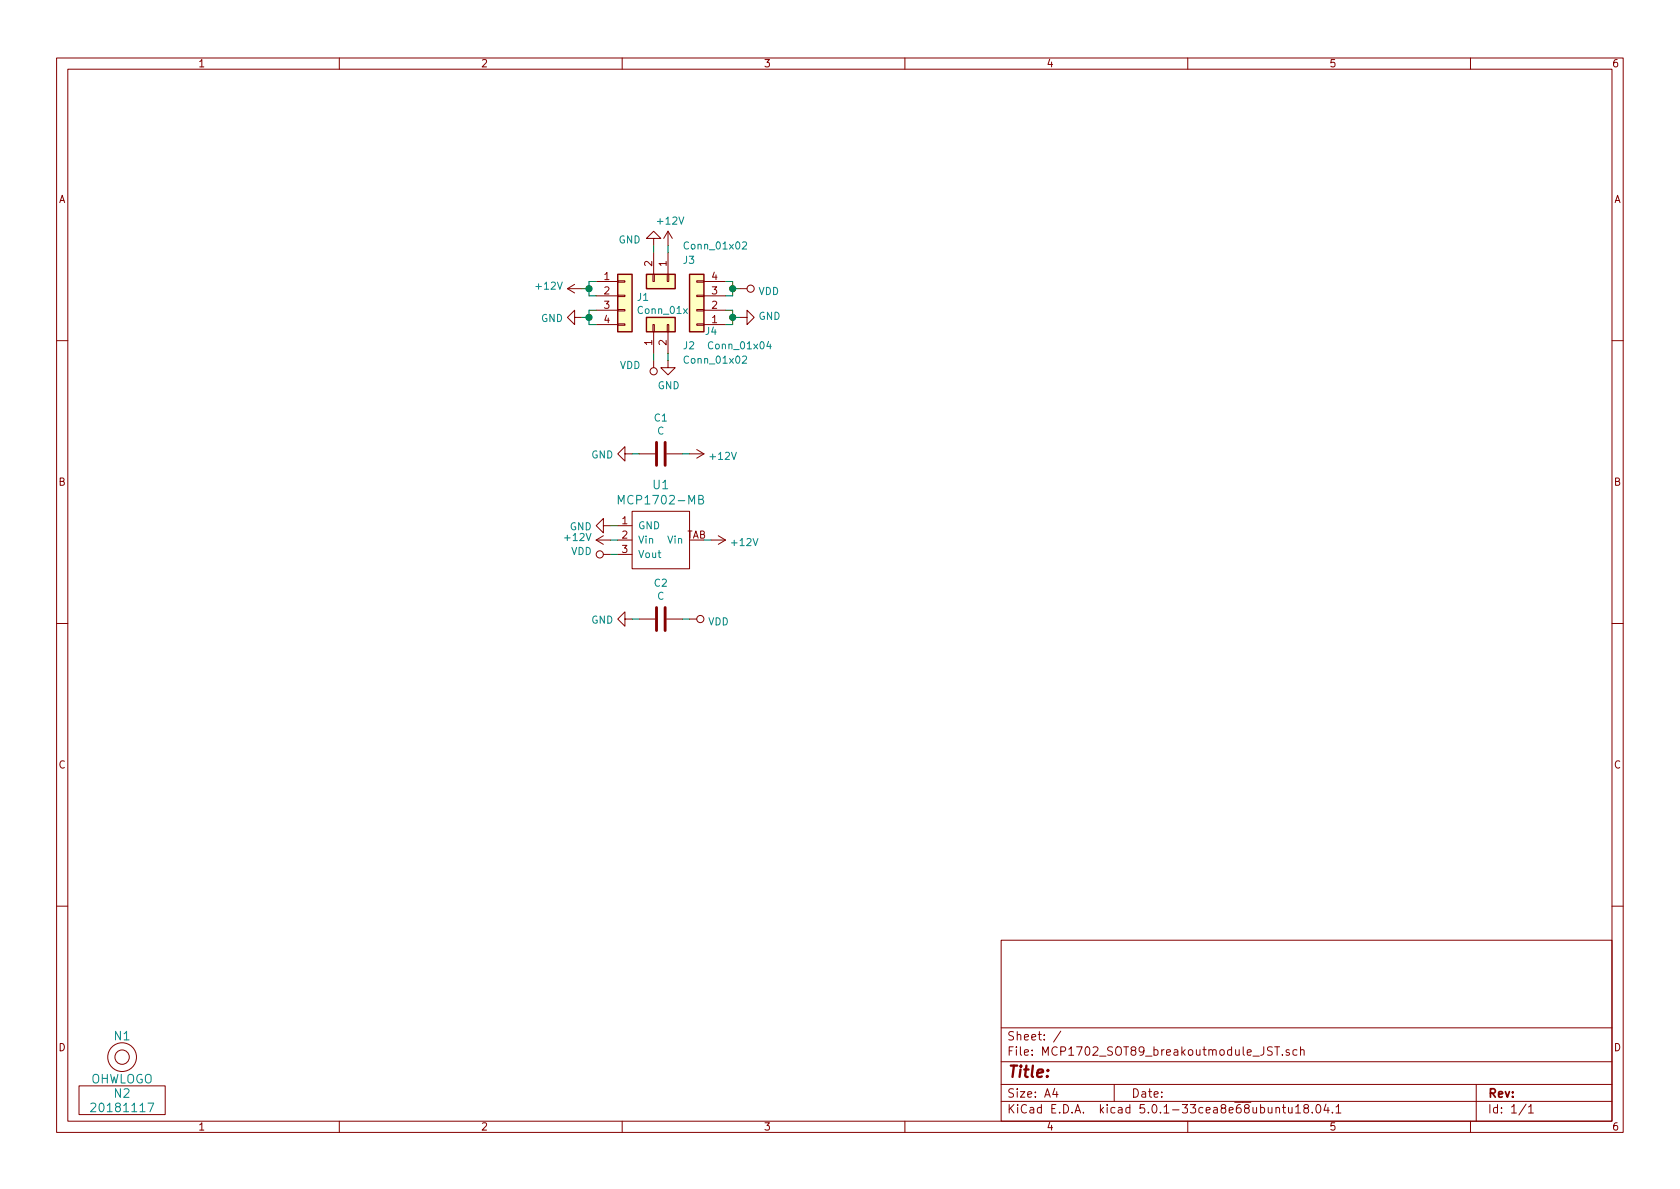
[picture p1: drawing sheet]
EESchema Schematic File Version 4
LIBS:MCP1702_SOT89_breakoutmodule_JST-cache
EELAYER 26 0
EELAYER END
$Descr A4 11693 8268
encoding utf-8
Sheet 1 1
Title ""
Date ""
Rev ""
Comp ""
Comment1 ""
Comment2 ""
Comment3 ""
Comment4 ""
$EndDescr
$Comp
L SquantorLabels:VYYYYMMDD N2
U 1 1
P 850 7700
F 0 "N2" H 850 7800 60  0000 C CNN
F 1 "20181117" H 850 7700 60  0000 C CNN
F 2 "SquantorLabels:Label_version" H 850 7700 60  0001 C CNN
F 3 "" H 850 7700 60  0001 C CNN
	1    850  7700
	1    0    0    -1  
$EndComp
$Comp
L SquantorLabels:OHWLOGO N1
U 1 1
P 850 7350
F 0 "N1" H 850 7500 60  0000 C CNN
F 1 "OHWLOGO" H 850 7200 60  0000 C CNN
F 2 "Symbols:OSHW-Symbol_6.7x6mm_SilkScreen" H 850 7350 60  0001 C CNN
F 3 "" H 850 7350 60  0001 C CNN
	1    850  7350
	1    0    0    -1  
$EndComp
$Comp
L SquantorMicrochip:MCP1702-MB U1
U 1 1
P 4600 3750
F 0 "U1" H 4600 4137 60  0000 C CNN
F 1 "MCP1702-MB" H 4600 4031 60  0000 C CNN
F 2 "SquantorIC:SOT89-ViaTab-Microchip-MB" H 4600 3750 60  0001 C CNN
F 3 "" H 4600 3750 60  0001 C CNN
	1    4600 3750
	1    0    0    -1  
$EndComp
$Comp
L Device:C C1
U 1 1
P 4600 3150
F 0 "C1" V 4348 3150 50  0000 C CNN
F 1 "C" V 4439 3150 50  0000 C CNN
F 2 "SquantorRcl:C_0805" H 4638 3000 50  0001 C CNN
F 3 "~" H 4600 3150 50  0001 C CNN
	1    4600 3150
	0    1    1    0   
$EndComp
$Comp
L Device:C C2
U 1 1
P 4600 4300
F 0 "C2" V 4348 4300 50  0000 C CNN
F 1 "C" V 4439 4300 50  0000 C CNN
F 2 "SquantorRcl:C_0805" H 4638 4150 50  0001 C CNN
F 3 "~" H 4600 4300 50  0001 C CNN
	1    4600 4300
	0    1    1    0   
$EndComp
$Comp
L power:GND #PWR0101
U 1 1
P 4400 3150
F 0 "#PWR0101" H 4400 2900 50  0001 C CNN
F 1 "GND" V 4405 3022 50  0000 R CNN
F 2 "" H 4400 3150 50  0001 C CNN
F 3 "" H 4400 3150 50  0001 C CNN
	1    4400 3150
	0    1    1    0   
$EndComp
$Comp
L power:GND #PWR0102
U 1 1
P 4400 4300
F 0 "#PWR0102" H 4400 4050 50  0001 C CNN
F 1 "GND" V 4405 4172 50  0000 R CNN
F 2 "" H 4400 4300 50  0001 C CNN
F 3 "" H 4400 4300 50  0001 C CNN
	1    4400 4300
	0    1    1    0   
$EndComp
$Comp
L power:GND #PWR0103
U 1 1
P 4250 3650
F 0 "#PWR0103" H 4250 3400 50  0001 C CNN
F 1 "GND" V 4255 3522 50  0000 R CNN
F 2 "" H 4250 3650 50  0001 C CNN
F 3 "" H 4250 3650 50  0001 C CNN
	1    4250 3650
	0    1    1    0   
$EndComp
$Comp
L power:+12V #PWR0104
U 1 1
P 4800 3150
F 0 "#PWR0104" H 4800 3000 50  0001 C CNN
F 1 "+12V" V 4815 3278 50  0000 L CNN
F 2 "" H 4800 3150 50  0001 C CNN
F 3 "" H 4800 3150 50  0001 C CNN
	1    4800 3150
	0    1    1    0   
$EndComp
$Comp
L power:VDD #PWR0105
U 1 1
P 4800 4300
F 0 "#PWR0105" H 4800 4150 50  0001 C CNN
F 1 "VDD" V 4817 4428 50  0000 L CNN
F 2 "" H 4800 4300 50  0001 C CNN
F 3 "" H 4800 4300 50  0001 C CNN
	1    4800 4300
	0    1    1    0   
$EndComp
$Comp
L power:VDD #PWR0106
U 1 1
P 4250 3850
F 0 "#PWR0106" H 4250 3700 50  0001 C CNN
F 1 "VDD" V 4268 3977 50  0000 L CNN
F 2 "" H 4250 3850 50  0001 C CNN
F 3 "" H 4250 3850 50  0001 C CNN
	1    4250 3850
	0    -1   -1   0   
$EndComp
$Comp
L power:+12V #PWR0107
U 1 1
P 4250 3750
F 0 "#PWR0107" H 4250 3600 50  0001 C CNN
F 1 "+12V" V 4265 3878 50  0000 L CNN
F 2 "" H 4250 3750 50  0001 C CNN
F 3 "" H 4250 3750 50  0001 C CNN
	1    4250 3750
	0    -1   -1   0   
$EndComp
Wire Wire Line
	4300 3850 4250 3850
Wire Wire Line
	4250 3750 4300 3750
Wire Wire Line
	4300 3650 4250 3650
Wire Wire Line
	4400 3150 4450 3150
Wire Wire Line
	4750 3150 4800 3150
Wire Wire Line
	4800 4300 4750 4300
Wire Wire Line
	4450 4300 4400 4300
$Comp
L power:+12V #PWR0108
U 1 1
P 4950 3750
F 0 "#PWR0108" H 4950 3600 50  0001 C CNN
F 1 "+12V" V 4965 3878 50  0000 L CNN
F 2 "" H 4950 3750 50  0001 C CNN
F 3 "" H 4950 3750 50  0001 C CNN
	1    4950 3750
	0    1    1    0   
$EndComp
Wire Wire Line
	4950 3750 4900 3750
$Comp
L Connector_Generic:Conn_01x04 J1
U 1 1
P 4350 2050
F 0 "J1" H 4430 2042 50  0000 L CNN
F 1 "Conn_01x04" H 4430 1951 50  0000 L CNN
F 2 "SquantorConnectors:Header-0254-1X04-H010" H 4350 2050 50  0001 C CNN
F 3 "~" H 4350 2050 50  0001 C CNN
	1    4350 2050
	1    0    0    -1  
$EndComp
$Comp
L Connector_Generic:Conn_01x04 J4
U 1 1
P 4850 2150
F 0 "J4" H 4750 2300 50  0000 C CNN
F 1 "Conn_01x04" H 4550 2400 50  0000 C CNN
F 2 "SquantorConnectors:Header-0254-1X04-H010" H 4850 2150 50  0001 C CNN
F 3 "~" H 4850 2150 50  0001 C CNN
	1    4850 2150
	-1   0    0    1   
$EndComp
$Comp
L power:GND #PWR0109
U 1 1
P 4050 2200
F 0 "#PWR0109" H 4050 1950 50  0001 C CNN
F 1 "GND" V 4055 2072 50  0000 R CNN
F 2 "" H 4050 2200 50  0001 C CNN
F 3 "" H 4050 2200 50  0001 C CNN
	1    4050 2200
	0    1    1    0   
$EndComp
$Comp
L power:+12V #PWR0110
U 1 1
P 4050 2000
F 0 "#PWR0110" H 4050 1850 50  0001 C CNN
F 1 "+12V" V 4065 2128 50  0000 L CNN
F 2 "" H 4050 2000 50  0001 C CNN
F 3 "" H 4050 2000 50  0001 C CNN
	1    4050 2000
	0    -1   -1   0   
$EndComp
$Comp
L power:GND #PWR0111
U 1 1
P 5150 2200
F 0 "#PWR0111" H 5150 1950 50  0001 C CNN
F 1 "GND" V 5155 2072 50  0000 R CNN
F 2 "" H 5150 2200 50  0001 C CNN
F 3 "" H 5150 2200 50  0001 C CNN
	1    5150 2200
	0    -1   -1   0   
$EndComp
$Comp
L power:VDD #PWR0112
U 1 1
P 5150 2000
F 0 "#PWR0112" H 5150 1850 50  0001 C CNN
F 1 "VDD" V 5167 2128 50  0000 L CNN
F 2 "" H 5150 2000 50  0001 C CNN
F 3 "" H 5150 2000 50  0001 C CNN
	1    5150 2000
	0    1    1    0   
$EndComp
Wire Wire Line
	4150 1950 4100 1950
Wire Wire Line
	4100 1950 4100 2000
Wire Wire Line
	4100 2000 4050 2000
Wire Wire Line
	4150 2050 4100 2050
Wire Wire Line
	4100 2050 4100 2000
Connection ~ 4100 2000
Wire Wire Line
	4150 2150 4100 2150
Wire Wire Line
	4100 2250 4150 2250
Wire Wire Line
	4100 2150 4100 2200
Wire Wire Line
	4050 2200 4100 2200
Connection ~ 4100 2200
Wire Wire Line
	4100 2200 4100 2250
Wire Wire Line
	5050 1950 5100 1950
Wire Wire Line
	5100 1950 5100 2000
Wire Wire Line
	5100 2000 5150 2000
Wire Wire Line
	5100 2000 5100 2050
Wire Wire Line
	5100 2050 5050 2050
Connection ~ 5100 2000
Wire Wire Line
	5050 2150 5100 2150
Wire Wire Line
	5100 2150 5100 2200
Wire Wire Line
	5100 2200 5150 2200
Wire Wire Line
	5050 2250 5100 2250
Wire Wire Line
	5100 2250 5100 2200
Connection ~ 5100 2200
$Comp
L Connector_Generic:Conn_01x02 J3
U 1 1
P 4650 1950
F 0 "J3" V 4500 2050 50  0000 L CNN
F 1 "Conn_01x02" V 4400 2050 50  0000 L CNN
F 2 "Connector_JST:JST_PH_S2B-PH-K_1x02_P2.00mm_Horizontal" H 4650 1950 50  0001 C CNN
F 3 "~" H 4650 1950 50  0001 C CNN
	1    4650 1950
	0    1    1    0   
$EndComp
$Comp
L Connector_Generic:Conn_01x02 J2
U 1 1
P 4550 2250
F 0 "J2" V 4400 2050 50  0000 R CNN
F 1 "Conn_01x02" V 4300 2050 50  0000 R CNN
F 2 "Connector_JST:JST_PH_S2B-PH-K_1x02_P2.00mm_Horizontal" H 4550 2250 50  0001 C CNN
F 3 "~" H 4550 2250 50  0001 C CNN
	1    4550 2250
	0    -1   -1   0   
$EndComp
$Comp
L power:GND #PWR0113
U 1 1
P 4550 1700
F 0 "#PWR0113" H 4550 1450 50  0001 C CNN
F 1 "GND" H 4638 1663 50  0000 L CNN
F 2 "" H 4550 1700 50  0001 C CNN
F 3 "" H 4550 1700 50  0001 C CNN
	1    4550 1700
	-1   0    0    1   
$EndComp
$Comp
L power:GND #PWR0114
U 1 1
P 4650 2500
F 0 "#PWR0114" H 4650 2250 50  0001 C CNN
F 1 "GND" H 4655 2327 50  0000 C CNN
F 2 "" H 4650 2500 50  0001 C CNN
F 3 "" H 4650 2500 50  0001 C CNN
	1    4650 2500
	1    0    0    -1  
$EndComp
Wire Wire Line
	4550 1700 4550 1750
Wire Wire Line
	4650 2500 4650 2450
$Comp
L power:+12V #PWR0115
U 1 1
P 4650 1700
F 0 "#PWR0115" H 4650 1550 50  0001 C CNN
F 1 "+12V" H 4665 1873 50  0000 C CNN
F 2 "" H 4650 1700 50  0001 C CNN
F 3 "" H 4650 1700 50  0001 C CNN
	1    4650 1700
	1    0    0    -1  
$EndComp
$Comp
L power:VDD #PWR0116
U 1 1
P 4550 2500
F 0 "#PWR0116" H 4550 2350 50  0001 C CNN
F 1 "VDD" H 4638 2537 50  0000 L CNN
F 2 "" H 4550 2500 50  0001 C CNN
F 3 "" H 4550 2500 50  0001 C CNN
	1    4550 2500
	-1   0    0    1   
$EndComp
Wire Wire Line
	4550 2450 4550 2500
Wire Wire Line
	4650 1700 4650 1750
$EndSCHEMATC
